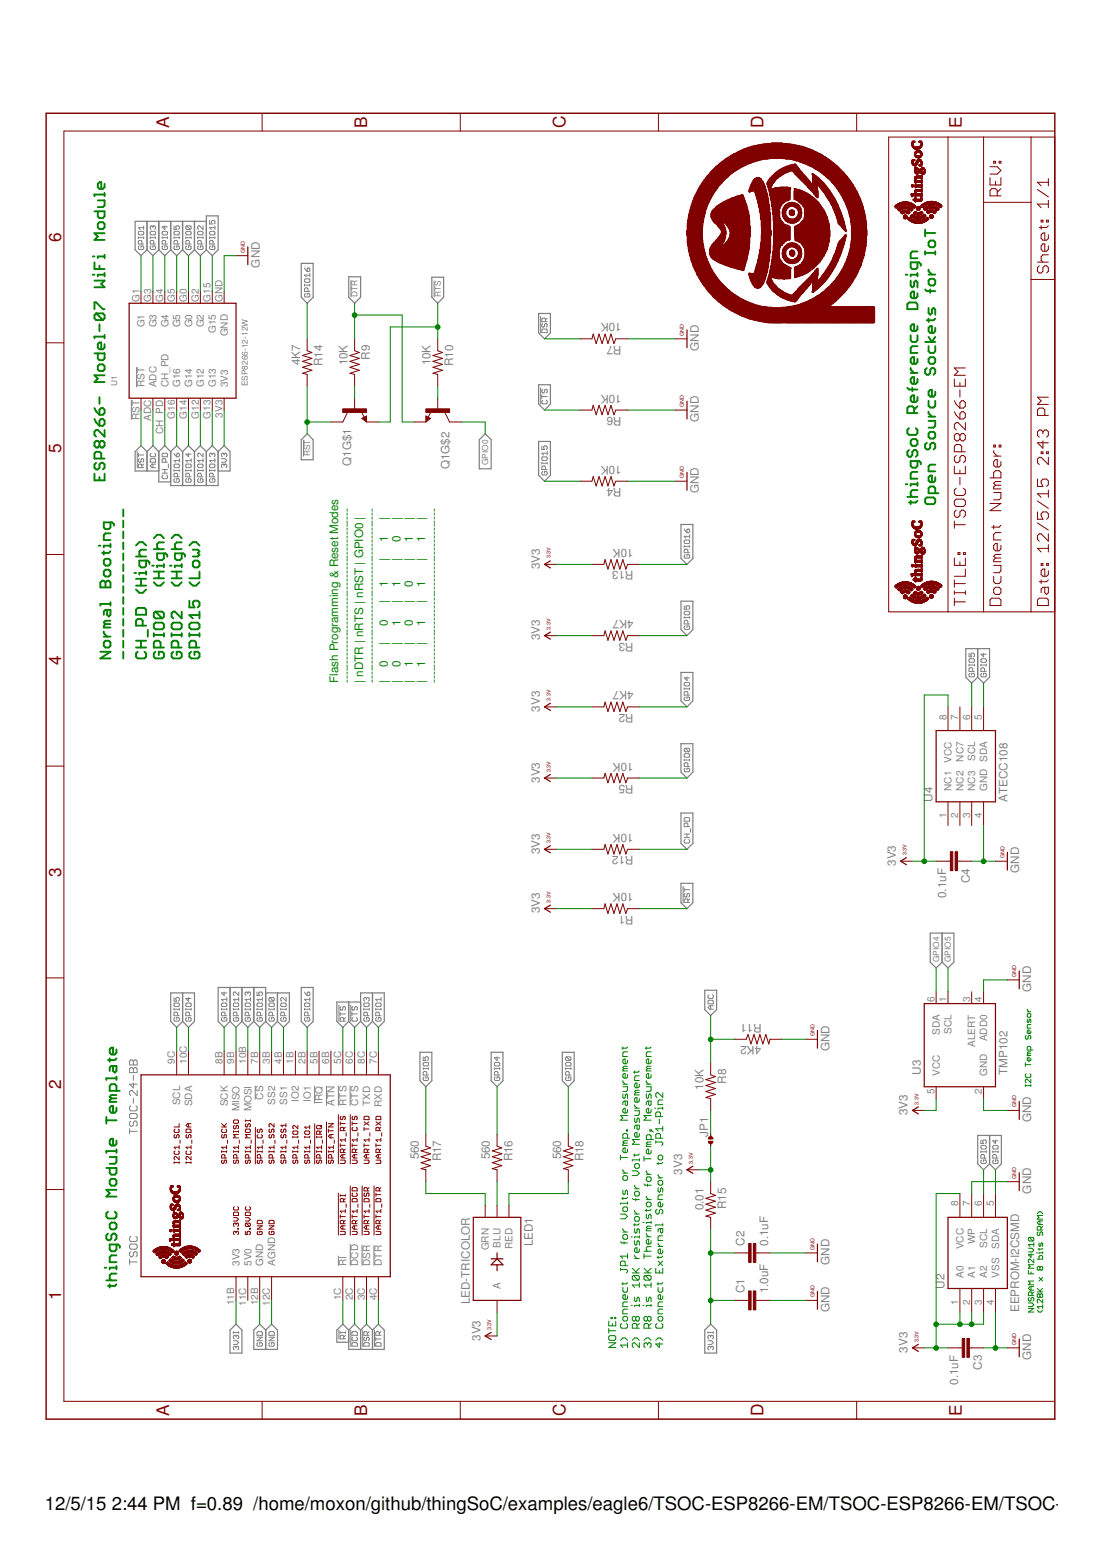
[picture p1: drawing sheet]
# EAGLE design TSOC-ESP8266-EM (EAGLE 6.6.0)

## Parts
C1  1.0uF  CAP0402-CAP  [0402-CAP]
C2  0.1uF  CAP0402-CAP  [0402-CAP]
C3  0.1uF  CAP0402-CAP  [0402-CAP]
C4  0.1uF  CAP0402-CAP  [0402-CAP]
JP1  JMP-2-NO-0402  [JMP-2-NO-0402]
LED1  LED-TRICOLOR  [LED-TRICOLOR-SMD]
Q1  MMBT2222A  MMDT3904  [SOT363]
R1  10K  RESISTOR0402  [0402-RES]
R2  4K7  RESISTOR0402  [0402-RES]
R3  4K7  RESISTOR0402  [0402-RES]
R4  10K  RESISTOR0402  [0402-RES]
R5  10K  RESISTOR0402  [0402-RES]
R6  10K  RESISTOR0402  [0402-RES]
R7  10K  RESISTOR0402  [0402-RES]
R8  10K  RESISTOR0402  [0402-RES]
R9  10K  RESISTOR0402  [0402-RES]
R10  10K  RESISTOR0402  [0402-RES]
R11  4K2  RESISTOR0402  [0402-RES]
R12  10K  RESISTOR0402  [0402-RES]
R13  10K  RESISTOR0402  [0402-RES]
R14  4K7  RESISTOR0402  [0402-RES]
R15  0.01  RESISTOR0402  [0402-RES]
R16  560  RESISTOR0402  [0402-RES]
R17  560  RESISTOR0402  [0402-RES]
R18  560  RESISTOR0402  [0402-RES]
TSOC  TSOC-24-BB  [TSOC-BB-S24]
U1  ESP8266-12-12W  [ESP8266-12W]
U2  EEPROM-I2CSMD  [SO08]
U3  TMP102  [SOT563]
U4  ATECC108  [SOIC8]
U$11  PA_LOGO_SYMMED  [PA_LOGO_AGENT_MED_SYM]
U$19  TSOC-LOGO-MED  [TSOC-LOGO-MED]
U$20  TSOC-LOGO-MED  [TSOC-LOGO-MED]

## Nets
3V3: C3.2 C4.2 JP1.1 LED1.A R1.2 R2.2 R3.2 R5.2 R12.2 R13.2 R15.1 U1.3V3 U2.1(A0) U2.2(A1) U2.3(A2) U2.8(VCC) U3.5(VCC) U4.8(VCC)
3V3I: C1.1 C2.1 R15.2 TSOC.11B(3V3)
!CTS: R6.2 TSOC.6C(!CTS)
!DCD: TSOC.2C(!DCD)
!DSR: R7.2 TSOC.3C(!DSR)
!DTR: Q1.1(E) R9.1 TSOC.4C(!DTR)
!RI: TSOC.1C(!RI)
!RST: Q1.3(C) R1.1 R14.2 U1.!RST
!RTS: Q1.4(E) R10.1 TSOC.5C(!RTS)
ADC: R8.1 R11.1 U1.ADC
ADC_RAW: JP1.2 R8.2
BLU: LED1.B(BLU) R16.2
CH_PD: R12.1 U1.CH_PD
GND: C1.2 C2.2 C3.1 C4.1 R4.1 R6.1 R7.1 R11.2 TSOC.12B(GND) TSOC.12C(AGND) U1.GND U2.4(VSS) U2.7(WP) U3.2(GND) U3.4(ADD0)
GPIO0: Q1.6(C) R5.1 R18.1 TSOC.3B(SS2) U1.G0
GPIO1: TSOC.7C(RXD) U1.G1
GPIO2: TSOC.4B(SS1) U1.G2
GPIO3: TSOC.8C(TXD) U1.G3
GPIO4: R2.1 R16.1 TSOC.10C(SDA) U1.G4 U2.5(SDA) U3.6(SDA) U4.5(SDA)
GPIO5: R3.1 R17.1 TSOC.9C(SCL) U1.G5 U2.6(SCL) U3.1(SCL) U4.6(SCL)
GPIO12: TSOC.9B(MISO) U1.G12
GPIO13: TSOC.10B(MOSI) U1.G13
GPIO14: TSOC.8B(SCK) U1.G14
GPIO15: R4.2 TSOC.7B(!CS) U1.G15
GPIO16: R13.1 R14.1 TSOC.2B(IO1) U1.G16
GRN: LED1.G(GRN) R17.2
N$6: Q1.5(B) R9.2
N$12: Q1.2(B) R10.2
RED: LED1.R(RED) R18.2
Unconnected: TSOC.1B(IO2) TSOC.5B(!IRQ) TSOC.6B(!ATN) TSOC.11C(5V0) U3.3(ALERT) U4.1(NC1) U4.2(NC2) U4.3(NC3) U4.7(NC7)

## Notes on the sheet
- ESP8266- Model-07 WiFi Module
- thingSoC Module Template
- Normal Booting
  --------------
  CH_PD (High)
  GPIO0  (High)
  GPIO2  (High) 
  GPIO15 (Low)
- Flash Programming & Reset Modes
  ---------------------------------------------
  | nDTR | nRTS | nRST | GPIO0 |
  ---------------------------------------------
  |    0     |     0     |    1      |     1     |
  |    0     |     1     |    1      |     0     |
  |    1     |     0     |    0      |     1     |
  |    1     |     1     |    1      |     1     |
  ---------------------------------------------
- NOTE:
  1) Connect JP1 for Volts or Temp. Measurement
  2) R8 is 10K resistor for Volt Measurement
  3) R8 is 10K Thermistor for Temp, Measurement
  4) Connect External Sensor to JP1-Pin2
- thingSoC Reference Design
  Open Source Sockets for IoT
- I2C Temp Sensor
- NVSRAM FM24V10
  (128K x 8 bits SRAM)

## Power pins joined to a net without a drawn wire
GND: U4.4(GND)

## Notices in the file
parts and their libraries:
PatternAgents-Beautify: License : http://creativecommons.org/licenses/by-sa/3.0
(Creative Commons 3.0)
thingSoC: License : http://creativecommons.org/licenses/by-sa/4.0
(Creative Commons 4.0)
